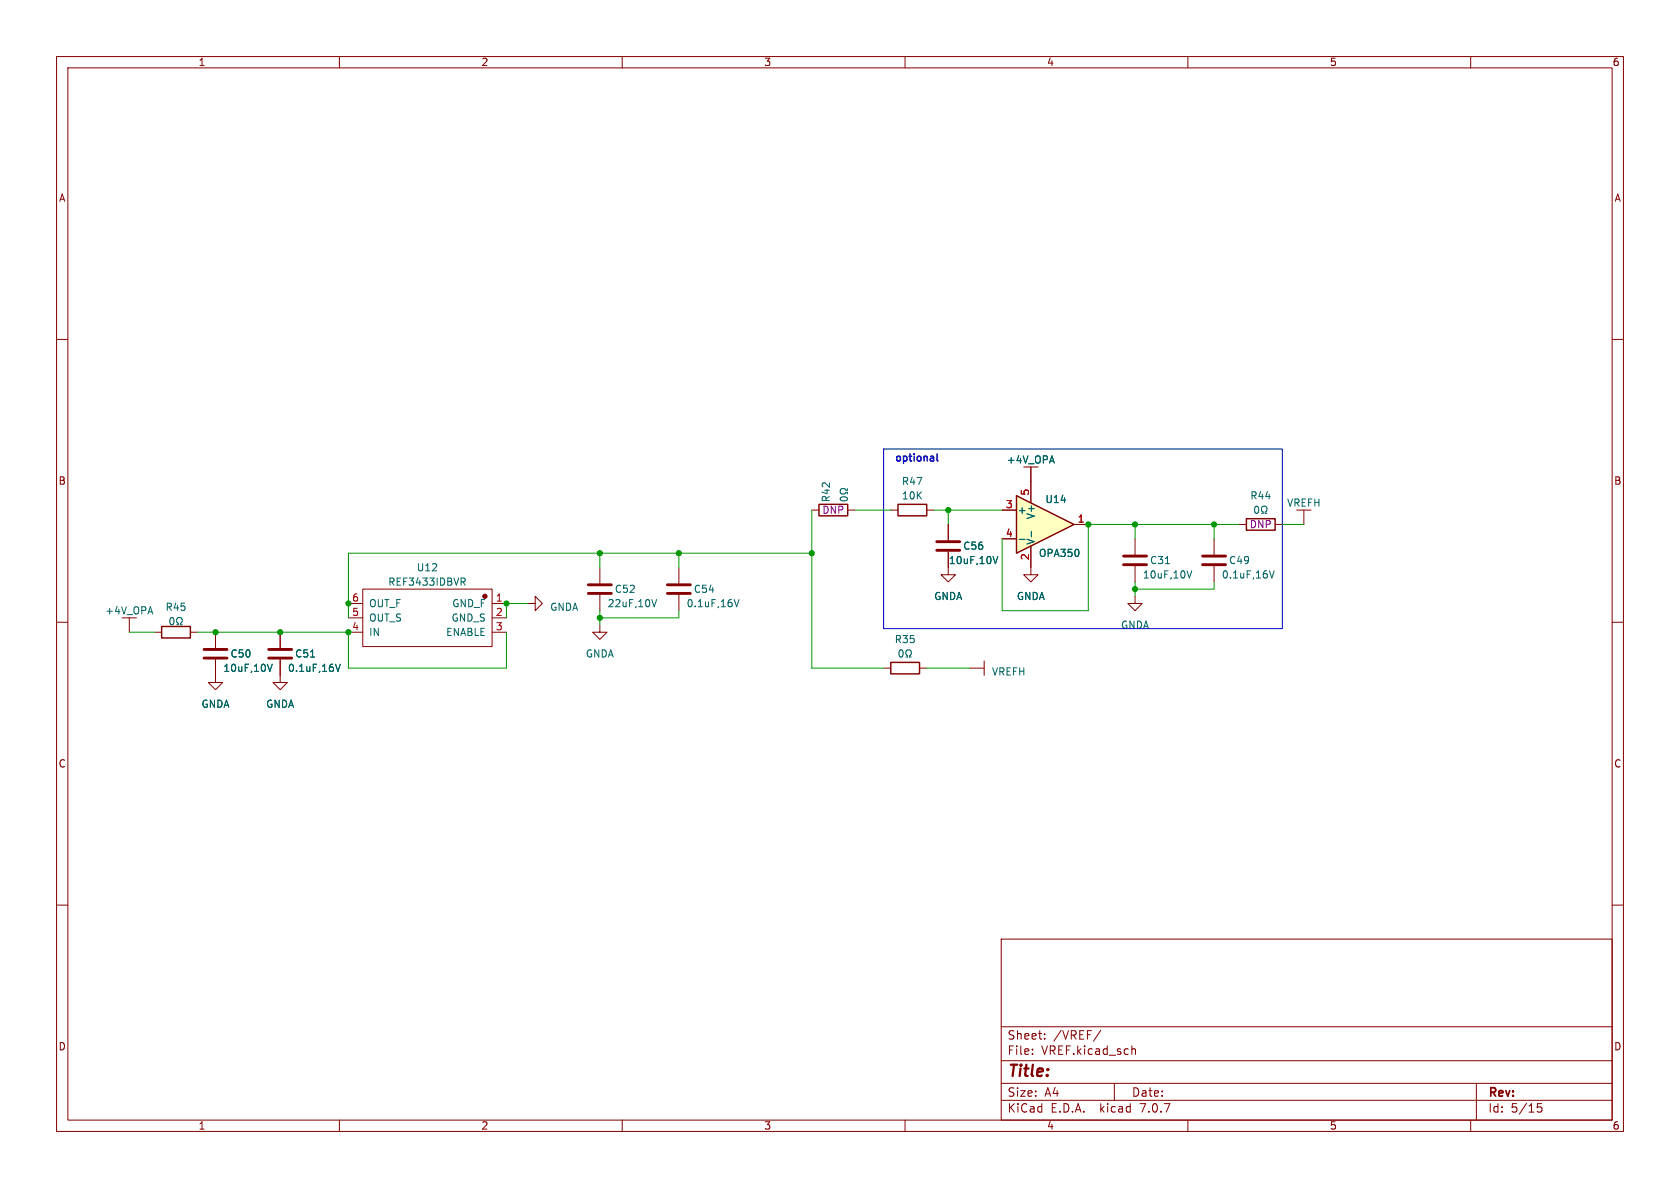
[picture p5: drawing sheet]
<svg xmlns="http://www.w3.org/2000/svg" width="297mm" height="210mm" viewBox="0 0 297 210" stroke-linecap="round" stroke-linejoin="round" font-family="sans-serif">
<g fill="none" stroke="#840000" stroke-width=".18">
<path d="M10 10h277v190h-277zM12 12h273v186h-273zM60 10v2M110 10v2M160 10v2M210 10v2M260 10v2M10 60h2M285 60h2M143.5 90.2h1.3M149.9 90.2h1.2M167.6 97.5v4.1h1.3l-1.3 1.3-1.2-1.3h1.2"/>
<path d="M167.6 92.7v2.8M10 110h2M22.9 109.2v2.6M27.3 111.8h1.3M33.7 111.8h1.2M38.1 116.6v4.1h1.3l-1.3 1.2-1.3-1.2h1.3M38.1 111.8v2.8M49.5 116.6v4.1h1.3l-1.3 1.2-1.2-1.2h1.2M49.5 111.8v2.8M61.6 106.7h2.5M61.6 109.2h2.5M61.6 111.8h2.5"/>
<path d="M64.1 104.1h22.9v10.2h-22.9zM87 106.7h2.5M87 109.2h2.5M87 111.8h2.5M93.3 106.7h1.3v-1.3l1.3 1.3-1.3 1.3v-1.3M106 110.5v1.3h1.3l-1.3 1.2-1.2-1.2h1.2M106 100.3v2.8M106 105.2v2.8M120 100.3v2.8M120 105.2v2.8M156.2 118.1h1.3M162.6 118.1h1.2"/>
<path d="M171.4 118.1h2.6M174 116.8v2.6M285 110h2M10 160h2M285 160h2M177 166h108v32h-108zM60 198v2M110 198v2M160 198v2M177 194.5h108M177 191.5h108M177 187.5h108"/>
<path d="M177 181.5h108M182.5 186.3v.1M182.5 185.5v.1M184.7 183.6v.1M184.7 182.8v.1M194.6 182.1l-1.3 2M197 191.5v3M200.1 185.5l.2-.1 .4 .1v.9M210 198v2M260 198v2M261 191.5v6.5M272.5 195.1h-.7l-.1 .7 .3-.1h.5l.1 .3-.1 .5-.2 .1-.6-.1"/>
</g>
<path d="M165.6 97.3h4.1M165.6 95.8h4.1M36.1 116.3h4M36.1 114.8h4M47.5 116.3h4.1M47.5 114.8h4.1M104 104.9h4.1M104 103.4h4.1M118 104.9h4M118 103.4h4" fill="none" stroke="#840000" stroke-width=".51"/>
<g fill="none" stroke="#006464" stroke-width=".18">
<path d="M148.7 87.9a.68 .68 0 0 1 1.1 .3 .72 .72 0 0 1-1.3-.1zM149.8 86.4v.3h-.2a.54 .54 0 0 0-.8-.3 .54 .54 0 0 0-.2 .8 .58 .58 0 0 0 1-.2h.2v.3M175.6 98.4l.4 1.2 .4-1.2M30.1 109.3l.2-.1a.68 .68 0 0 1 .5 .6 .68 .68 0 0 1-.5 .6l-.2-.1-.1-.3zM31.2 110.4h.3v-.2a.54 .54 0 0 1-.2-.7 .54 .54 0 0 1 .7-.3 .58 .58 0 0 1-.1 1v.2h.3M47.3 117.4l.4 1.3 .4-1.3M54.9 116.1h.7M59.3 117.4l.4 1.3 .5-1.3M81.5 102.2h.5l.2 .2-.1 .4h-.6M81.8 102.8l.4 .6M115.2 106l.5 1.3 .4-1.3M129.8 106l.4 1.3 .4-1.3"/>
<path d="M159.1 114.9h.1a.68 .68 0 0 1 .5 .6 .68 .68 0 0 1-.5 .6 .84 .84 0 0 1-.1-1.2zM160.1 116.1h.3v-.2a.54 .54 0 0 1-.2-.7 .54 .54 0 0 1 .7-.3 .58 .58 0 0 1-.1 1v.2h.3"/>
</g>
<circle cx="85.7" cy="105.4" r=".38" fill="#840000" stroke="#840000" stroke-width=".18"/>
<path d="M144.8 89.2h5.1v2h-5.1zM28.6 110.7h5.1v2.1h-5.1zM157.5 117.1h5.1v2h-5.1z" fill="none" stroke="#840000" stroke-width=".25"/>
<path d="M179.7 87.6l10.2 5.1-10.2 5.1z" fill="#ffffc2"/>
<path d="M158.7 89.2h5.1v2h-5.1zM179.7 87.6l10.2 5.1-10.2 5.1zM220.3 91.7h5.1v2h-5.1z" fill="none" stroke="#840000" stroke-width=".25"/>
<g fill="none" stroke="#840000" stroke-width=".18">
<path d="M157.5 90.2h1.2M163.8 90.2h1.3M167.6 92.7v2.8M167.6 97.5v2.8M177.2 90.2h2.5M177.2 95.3h2.5M182.2 96.5v5.1h1.3l-1.3 1.3-1.2-1.3h1.2M182.2 82.6v6.3M189.9 92.7h2.5M200.7 95.3v2.7M214.6 95.3v2.7M219.1 92.7h1.2"/>
<path d="M225.4 92.7h1.3M230.5 90.2v2.5M38.1 111.8v2.8M38.1 116.6v2.8M49.5 111.8v2.8M49.5 116.6v2.8M200.7 105.4v1.3h1.2l-1.2 1.3-1.3-1.3h1.3M200.7 100.1v2.8M214.6 100.1v2.8"/>
</g>
<path d="M175.6 98.4l.4 1.2 .4-1.2M180.2 95.3h1M182.3 93.9v1M206 99.6h.8M222 89.5h.1a.68 .68 0 0 1 .4 .6 .68 .68 0 0 1-.4 .6 .84 .84 0 0 1-.1-1.2zM223 90.7h.3v-.2a.54 .54 0 0 1-.3-.7 .54 .54 0 0 1 .8-.3 .58 .58 0 0 1-.1 1v.2h.3M47.3 117.4l.4 1.3 .4-1.3M54.9 116.1h.7M59.3 117.4l.4 1.3 .5-1.3M209.8 100.9l.5 1.3 .4-1.3M224.4 100.9l.4 1.3 .5-1.3" fill="none" stroke="#006464" stroke-width=".18"/>
<path d="M198.6 99.8h4.1M198.6 98.3h4.1M212.6 99.8h4.1M212.6 98.3h4.1" fill="none" stroke="#840000" stroke-width=".51"/>
<path d="M165.7 80.2v1.1l.1 .2" fill="none" stroke="#0000c2" stroke-width=".25"/>
<path d="M156.2 79.4h70.5v31.7h-70.5z" fill="none" stroke="#0000c2" stroke-width=".18"/>
<g fill="none" stroke="#009600" stroke-width=".18">
<path d="M106 97.8v2.5M120 97.8v2.5M143.5 97.8h-81.9v11.4M143.5 90.2v27.9h12.7M151.1 90.2h6.4M165.1 90.2h12.1M167.6 90.2v2.5M200.7 92.7v2.6M214.6 92.7v2.6M219.1 92.7h-26.7v15.3h-15.2v-12.7M226.7 92.7h3.8M22.9 111.8h4.4"/>
<path d="M34.9 111.8h26.7v6.3h27.9v-6.3M93.3 106.7h-3.8v2.5M106 108v2.5M120 108v1.2h-14M163.8 118.1h7.6M200.7 102.9v2.5M214.6 102.9v1.2h-13.9"/>
</g>
<g fill="#009600" stroke="#009600" stroke-width=".18">
<circle cx="106" cy="109.2" r=".46"/>
<circle cx="106" cy="97.8" r=".46"/>
<circle cx="49.5" cy="111.8" r=".46"/>
<circle cx="89.5" cy="106.7" r=".46"/>
<circle cx="61.6" cy="111.8" r=".46"/>
<circle cx="61.6" cy="106.7" r=".46"/>
<circle cx="120" cy="97.8" r=".46"/>
<circle cx="38.1" cy="111.8" r=".46"/>
<circle cx="200.7" cy="104.1" r=".46"/>
<circle cx="200.7" cy="92.7" r=".46"/>
<circle cx="167.6" cy="90.2" r=".46"/>
<circle cx="143.5" cy="97.8" r=".46"/>
<circle cx="214.6" cy="92.7" r=".46"/>
<circle cx="192.4" cy="92.7" r=".46"/>
</g>
<text font-size="2.8" fill="#840000" x="178" y="190.9">Title:</text>
<g font-size="2.1" fill="#840000">
<text x="178" y="184">Sheet:</text>
<text x="186.2" y="184">/VREF/</text>
<text x="178" y="186.7">File:</text>
<text x="184.1" y="186.7">VREF.kicad_sch</text>
<text x="178" y="196.9">KiCad</text>
<text x="178" y="194.1">Size:</text>
<text x="184.7" y="194.1">A4</text>
<text x="185.7" y="196.9">E.D.A.</text>
<text x="194.6" y="196.9">kicad</text>
<text x="200" y="194.1">Date:</text>
<text x="201.8" y="196.9">7.0.7</text>
<text x="263" y="194.3">Rev:</text>
<text x="263" y="196.9">Id:</text>
<text x="267.1" y="196.9">5/15</text>
</g>
<g font-size="1.8" fill="#840000">
<text x="35" y="11.9">1</text>
<text x="85" y="11.9">2</text>
<text x="135" y="11.9">3</text>
<text x="185" y="11.9">4</text>
<text x="235" y="11.9">5</text>
<text x="285" y="11.9">6</text>
<text x="10.3" y="35.9">A</text>
<text x="285.3" y="35.9">A</text>
<text x="10.3" y="85.9">B</text>
<text x="285.3" y="85.9">B</text>
<text x="10.3" y="135.9">C</text>
<text x="285.3" y="135.9">C</text>
<text x="10.3" y="185.9">D</text>
<text x="285.3" y="185.9">D</text>
<text x="35" y="199.9">1</text>
<text x="85" y="199.9">2</text>
<text x="135" y="199.9">3</text>
<text x="185" y="199.9">4</text>
<text x="235" y="199.9">5</text>
<text x="285" y="199.9">6</text>
</g>
<text font-size="1.8" fill="#0000c2" x="158.1" y="81.7">optional</text>
<g font-size="1.8" fill="#006464">
<text x="177.9" y="82.1">+4V_OPA</text>
<text x="146.9" y="88.9" transform="rotate(-90 146.9 88.9)">R42</text>
<text x="159.3" y="86">R47</text>
<text x="159.3" y="88.5">10K</text>
<text x="184.7" y="89.1">U14</text>
<text x="220.9" y="88.5">R44</text>
<text x="227.4" y="89.8">VREFH</text>
<text x="179.8" y="91">+</text>
<text x="183.1" y="91.9" transform="rotate(-90 183.1 91.9)">V+</text>
<text x="73.6" y="101.2">U12</text>
<text x="167.6" y="99.9">10uF,10V</text>
<text x="170.2" y="97.4">C56</text>
<text x="183.1" y="96.4" transform="rotate(-90 183.1 96.4)">V-</text>
<text x="183.6" y="98.7">OPA350</text>
<text x="203.2" y="99.9">C31</text>
<text x="217.2" y="99.9">C49</text>
<text x="65.2" y="107.5">OUT_F</text>
<text x="68.5" y="103.7">REF3433IDBVR</text>
<text x="79.8" y="107.5">GND_F</text>
<text x="107.3" y="107.5">22uF,10V</text>
<text x="108.6" y="105">C52</text>
<text x="121.3" y="107.5">0.1uF,16V</text>
<text x="122.6" y="105">C54</text>
<text x="165.1" y="106.3">GNDA</text>
<text x="179.7" y="106.3">GNDA</text>
<text x="201.9" y="102.5">10uF,10V</text>
<text x="215.9" y="102.5">0.1uF,16V</text>
<text x="18.5" y="108.8">+4V_OPA</text>
<text x="29.2" y="108.2">R45</text>
<text x="65.2" y="112.6">IN</text>
<text x="65.2" y="110.1">OUT_S</text>
<text x="78.8" y="112.6">ENABLE</text>
<text x="79.7" y="110.1">GND_S</text>
<text x="97.2" y="108.2">GNDA</text>
<text x="158.1" y="113.9">R35</text>
<text x="198.1" y="111.4">GNDA</text>
<text x="39.4" y="119">10uF,10V</text>
<text x="40.6" y="116.4">C50</text>
<text x="50.8" y="119">0.1uF,16V</text>
<text x="52.1" y="116.4">C51</text>
<text x="103.5" y="116.4">GNDA</text>
<text x="175.3" y="119.6">VREFH</text>
<text x="35.5" y="125.3">GNDA</text>
<text x="46.9" y="125.3">GNDA</text>
</g>
<g font-size="1.8" fill="#a90000">
<text x="177.7" y="89.9">3</text>
<text x="182" y="87.7" transform="rotate(-90 182 87.7)">5</text>
<text x="177.7" y="95">4</text>
<text x="190.4" y="92.5">1</text>
<text x="182" y="99.1" transform="rotate(-90 182 99.1)">2</text>
<text x="62.2" y="106.4">6</text>
<text x="87.6" y="106.4">1</text>
<text x="62.2" y="111.5">4</text>
<text x="62.2" y="109">5</text>
<text x="87.6" y="109">2</text>
<text x="87.6" y="111.5">3</text>
</g>
<g font-size="1.8" fill="#840084">
<text x="145.3" y="91">DNP</text>
<text x="220.8" y="93.6">DNP</text>
</g>
</svg>
